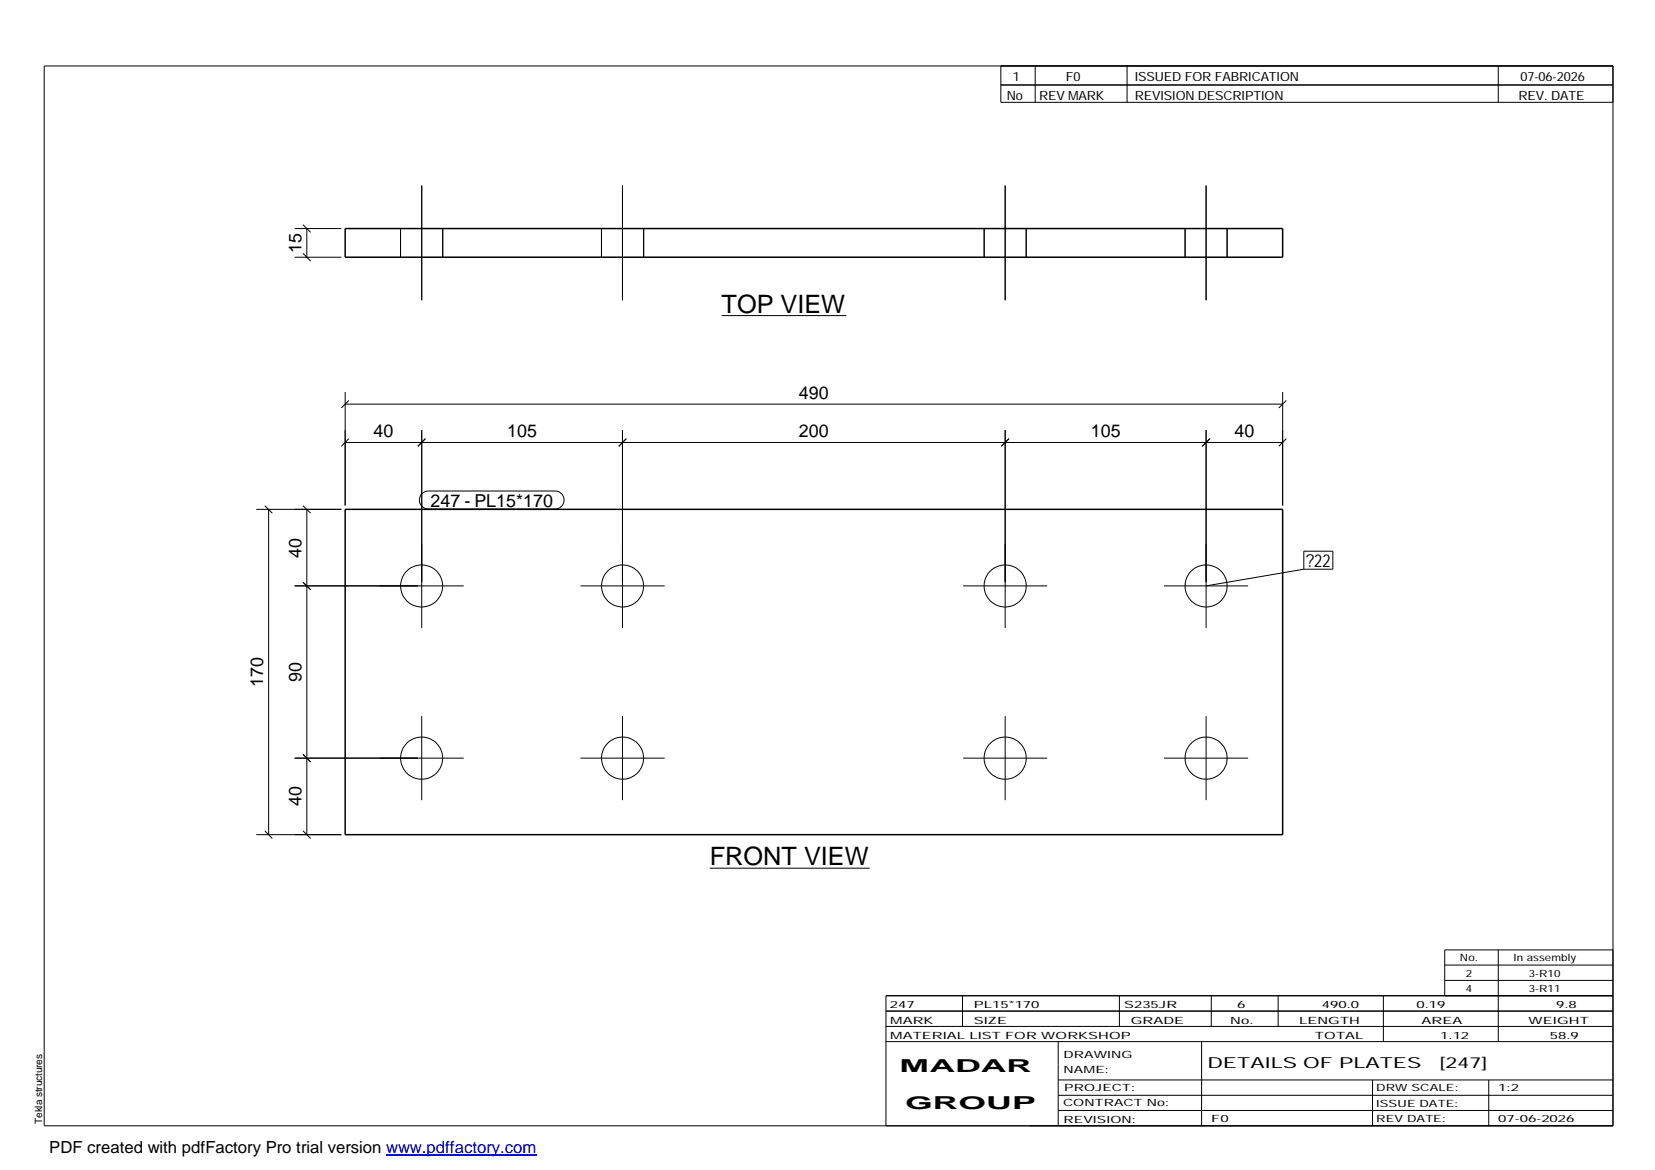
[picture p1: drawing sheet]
<svg xmlns="http://www.w3.org/2000/svg" width="420mm" height="297mm" viewBox="0 0 420 297" stroke-linecap="round" stroke-linejoin="round" font-family="sans-serif">
<g fill="none" stroke="#000" stroke-width=".25">
<path d="M11.2 16.7h398.3v269.1h-398.3zM254.1 16.7v9.3h155.4M262.8 16.7v9.3M286.1 16.7v9.3M380.4 16.7v9.3M254.1 21.6h155.4M74.8 58h11.9M76.9 57.1l2 1.9M77.9 58v7.3M101.7 58v7.3M107.1 47.1v29.1M112.4 58v7.3"/>
<path d="M152.7 58v7.3M158 47.1v29.1M163.4 58v7.3M249.9 58v7.3M255.2 47.1v29.1M260.5 58v7.3M300.9 58v7.3M306.2 47.1v29.1M311.5 58v7.3M74.8 65.3h11.9M76.9 64.3l2 2M87.6 99.5v28.8"/>
<path d="M183.2 80.1h31.6M325.6 99.5v28.8M87.6 102.6h238M87.6 112.3h238M88.6 101.7l-1.9 1.9M88.6 111.4l-1.9 1.9M107.1 109.2v50.3M108 111.4l-1.9 1.9M158 109.2v50.3M159 111.4l-1.9 1.9M255.2 109.2v50.3M256.2 111.4l-2 1.9"/>
<path d="M306.2 109.2v50.3M307.2 111.4l-2 1.9M326.6 101.7l-1.9 1.9M326.6 111.4l-1.9 1.9M65.1 129.3h21.6M67.2 128.4l1.9 1.9M68.2 129.3v82.6M76.9 128.4l2 1.9M77.9 129.3v82.6M107.1 125.3l.8-.5 .9-.1h32.1a2.29 2.29 0 0 1 2.3 2.2 2.29 2.29 0 0 1-2.3 2.3h-32.1a2.27 2.27 0 0 1-2.2-1.4 2.27 2.27 0 0 1 .5-2.5zM331 139.9h7.4v4.6h-7.4zM74.8 148.7h42.9"/>
<path d="M76.9 147.8l2 1.9M147.4 148.7h21.3M244.5 148.7h21.4M295.5 148.7h21.4M331 144.5l-24.8 4.2M74.8 192.5h42.9M76.9 191.5l2 1.9M107.1 181.8v21.3M147.4 192.5h21.3M158 181.8v21.3M244.5 192.5h21.4M255.2 181.8v21.3"/>
<path d="M295.5 192.5h21.4M306.2 181.8v21.3M65.1 211.9h21.6M67.2 210.9l1.9 2M76.9 210.9l2 2M180.2 220.4h40.6M224.9 256.7h184.6M244.3 252.8v7.8M284.2 252.8v7.8M307.5 252.8v7.8M324.5 252.8v7.8M351.2 252.8v11.6"/>
<path d="M366.8 245h42.7M366.8 248.9h42.7M380.4 241.2v23.2M409.5 241.2h-42.7v11.6M409.5 252.8h-184.6v33M224.9 264.4h184.6M224.9 260.6h184.6M268.6 264.4v21.4M268.6 274.2h140.9M268.6 278.1h140.9M305.1 264.4v21.4M348.4 274.2v11.6"/>
<path d="M378 274.2v11.6M268.6 281.9h140.9"/>
<circle cx="107" cy="148.8" r="5.4"/>
<circle cx="158" cy="148.8" r="5.4"/>
<circle cx="255.2" cy="148.8" r="5.4"/>
<circle cx="306.2" cy="148.8" r="5.3"/>
<circle cx="107" cy="192.5" r="5.3"/>
<circle cx="158" cy="192.5" r="5.3"/>
<circle cx="255.2" cy="192.5" r="5.3"/>
<circle cx="306.2" cy="192.5" r="5.3"/>
</g>
<path d="M87.6 58h238v7.3h-238zM87.6 129.3h238v82.6h-238z" fill="none" stroke="#000" stroke-width=".38"/>
<path d="M98 293.3h38.2" fill="none" stroke="#00f" stroke-width=".3"/>
<g font-size="6.4">
<text x="183.2" y="79.4">TOP VIEW</text>
<text x="180.2" y="219.7">FRONT VIEW</text>
</g>
<g font-size="4.5">
<text x="76.5" y="64.2" transform="rotate(-90 76.5 64.2)">15</text>
<text x="202.8" y="101.2">490</text>
<text x="94.8" y="110.9">40</text>
<text x="128.8" y="110.9">105</text>
<text x="202.8" y="110.9">200</text>
<text x="276.9" y="110.9">105</text>
<text x="313.4" y="110.9">40</text>
<text x="109.3" y="128.6">247 - PL15*170</text>
<text x="76.5" y="141.5" transform="rotate(-90 76.5 141.5)">40</text>
<text x="331.6" y="143.9">?22</text>
<text x="76.5" y="173.1" transform="rotate(-90 76.5 173.1)">90</text>
<text x="66.8" y="174.4" transform="rotate(-90 66.8 174.4)">170</text>
<text x="76.5" y="204.7" transform="rotate(-90 76.5 204.7)">40</text>
<text x="228.4" y="272.3">MADAR</text>
<text x="229.8" y="281.6">GROUP</text>
</g>
<text font-size="4.2" x="12.5" y="292.7">PDF created with pdfFactory Pro trial version www.pdffactory.com</text>
<g font-size="3.9">
<text x="306.5" y="271.3">DETAILS OF PLATES</text>
<text x="365.4" y="271.3">[247]</text>
</g>
<g font-size="3.2">
<text x="257.1" y="20.5">1</text>
<text x="270.6" y="20.5">F0</text>
<text x="288.1" y="20.5">ISSUED FOR FABRICATION</text>
<text x="386" y="20.5">07-06-2026</text>
<text x="255.6" y="25.5">No</text>
<text x="263.8" y="25.5">REV MARK</text>
<text x="288.1" y="25.5">REVISION DESCRIPTION</text>
<text x="385.5" y="25.5">REV. DATE</text>
</g>
<g font-size="2.5">
<text x="370.6" y="244.1">No.</text>
<text x="384.3" y="244.1">In assembly</text>
<text x="372.1" y="247.9">2</text>
<text x="372.1" y="251.8">4</text>
<text x="388.1" y="247.9">3-R10</text>
<text x="388.1" y="251.8">3-R11</text>
<text x="225.9" y="255.9">247</text>
<text x="247.3" y="255.9">PL15*170</text>
<text x="285.4" y="255.9">S235JR</text>
<text x="314.1" y="255.9">6</text>
<text x="335.6" y="255.9">490.0</text>
<text x="359.6" y="255.9">0.19</text>
<text x="395.1" y="255.9">9.8</text>
<text x="226" y="263.7">MATERIAL LIST FOR WORKSHOP</text>
<text x="226" y="259.9">MARK</text>
<text x="247.2" y="259.9">SIZE</text>
<text x="287.1" y="259.9">GRADE</text>
<text x="312.3" y="259.9">No.</text>
<text x="329.8" y="259.9">LENGTH</text>
<text x="333.8" y="263.7">TOTAL</text>
<text x="360.9" y="259.9">AREA</text>
<text x="365.6" y="263.7">1.12</text>
<text x="388.1" y="259.9">WEIGHT</text>
<text x="393.4" y="263.7">58.9</text>
<text x="270" y="268.5">DRAWING</text>
<text x="270" y="272.5">NAME:</text>
<text x="269.9" y="280.9">CONTRACT No:</text>
<text x="270.2" y="277">PROJECT:</text>
<text x="349.4" y="277.1">DRW SCALE:</text>
<text x="349.4" y="281">ISSUE DATE:</text>
<text x="380.4" y="277.1">1:2</text>
<text x="10.7" y="285.4" transform="rotate(-90 10.7 285.4)">Tekla structures</text>
<text x="270" y="285">REVISION:</text>
<text x="307.5" y="284.8">F0</text>
<text x="349.4" y="284.8">REV DATE:</text>
<text x="380.4" y="284.8">07-06-2026</text>
</g>
</svg>
